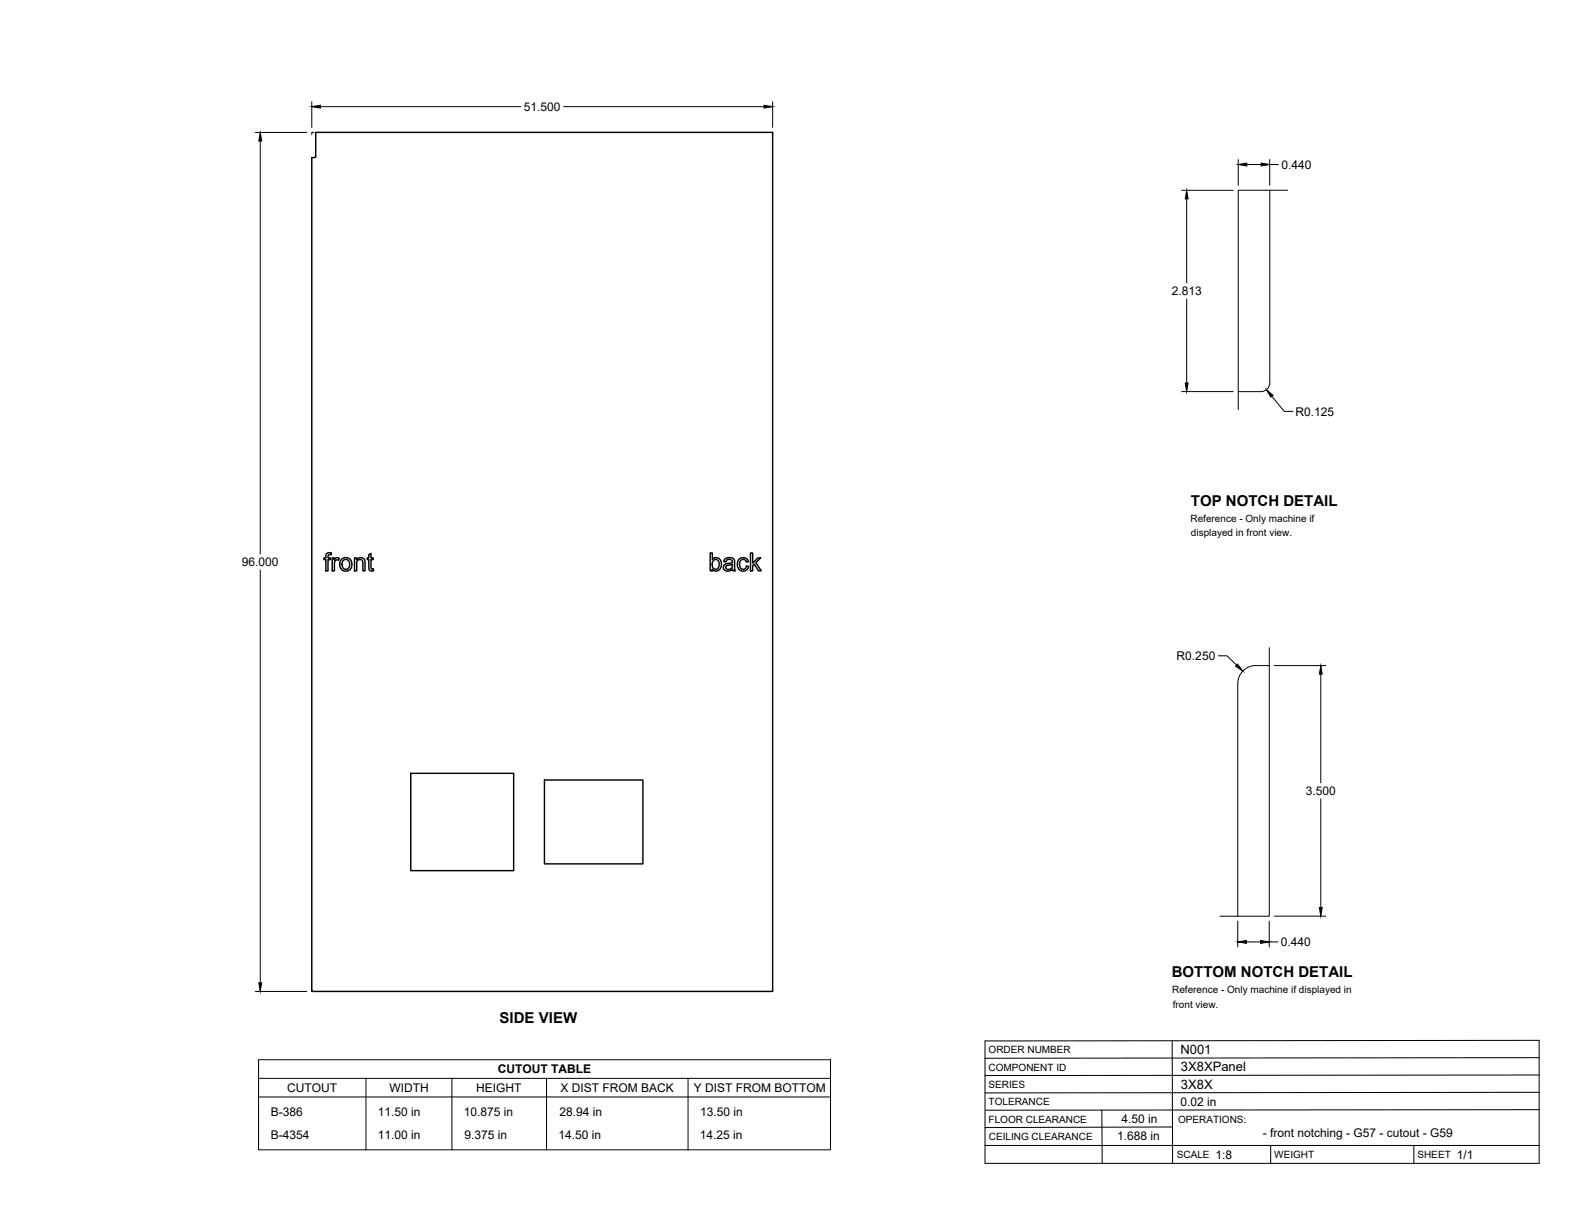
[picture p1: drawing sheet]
<svg xmlns="http://www.w3.org/2000/svg" width="559mm" height="432mm" viewBox="0 0 559 432" stroke-linecap="round" stroke-linejoin="round" font-family="sans-serif">
<!-- layer: Visible -->
<g fill="none" stroke="#000" stroke-width=".51">
<path d="M112 47h162.1v304.8h-163.5v-295.9l1.2-.1 .2-.3zM115.9 196.4l.8-.3 .9 .1-.1 .7a.72 .72 0 0 0-.8-.1 .72 .72 0 0 0-.3 .7v.5h.9v.5h-.9v4h-.8v-4h-.7v-.5h.7zM117.9 198h.7v.6a1.12 1.12 0 0 1 1.8-.5l-.3 .7a1.01 1.01 0 0 0-1.2 .1 1.01 1.01 0 0 0-.2 1.2v2.4h-.8zM121.2 198.5a2.31 2.31 0 0 1 3.7 1.6 2.31 2.31 0 0 1-3.5 2.1 2.87 2.87 0 0 1-.2-3.7zM121.7 198.9l1-.4 .7 .2 .4 .5 .2 1.5-.7 1.2-1 .1-.7-.7-.3-1.2zM125.8 198h.7v.6a1.63 1.63 0 0 1 1.9-.7 1.63 1.63 0 0 1 1.1 1.8v2.8h-.8l-.1-3.5-.5-.5-1.1 .3-.4 .8v2.9h-.8zM130.9 196.8l.7-.5v1.7h.8v.5h-.8l.1 3.2 .7 .1 .1 .7-.6 .1a1.04 1.04 0 0 1-1-1.4v-2.7h-.6v-.5h.6zM252 196.2h.8v2.3a1.99 1.99 0 0 1 2.5-.2 1.99 1.99 0 0 1 .6 2.5l-.2 .8a1.75 1.75 0 0 1-3 .4v.5h-.7zM253 198.9l.7-.4a1.82 1.82 0 0 1 1.5 1.4 1.82 1.82 0 0 1-.8 2l-1.1-.1a2.22 2.22 0 0 1-.6-2.2zM257.1 198.5l1.5-.7 1.2 .2 .5 .3 .3 .6 .3 3.6h-.8l-.2-.5a1.76 1.76 0 0 1-1.9 .7 1.76 1.76 0 0 1-1.3-1.6l.5-.8 1.8-.5a.68 .68 0 0 0 .8-.7 .68 .68 0 0 0-.8-.6 1.11 1.11 0 0 0-1.5 .9l-.7-.1zM262.1 198.5a1.96 1.96 0 0 1 2-.6 1.96 1.96 0 0 1 1.4 1.4l-.7 .1a1.26 1.26 0 0 0-1.6-.8 1.26 1.26 0 0 0-.8 1.6l.2 1.1 .6 .6a1.16 1.16 0 0 0 1.6-1l.8 .1-.3 .9a2.07 2.07 0 0 1-2.5 .6 2.07 2.07 0 0 1-1.2-2.2zM266.3 196.2h.8v3.6l1.8-1.8h1l-1.7 1.6 1.9 2.9h-1l-1.5-2.3-.5 .5v1.8h-.8z"/>
<path d="M257.6 200.9l1.5-.5a.44 .44 0 0 1 .5-.1 .44 .44 0 0 1 .2 .5 1.2 1.2 0 0 1-1 1.2 1.2 1.2 0 0 1-1.3-.8zM145.7 274.4h36.5v34.5h-36.5zM193.2 276.8h34.9v29.7h-34.9z"/>
</g>
<!-- layer: Reference -->
<path d="M111.4 47h-.8v.8M273.3 47h.8v.8M450.5 67.5v68.3a3.2 3.2 0 0 1-3.2 3.2h-8M456.9 67.5h-17.6v77.8M450.3 236.2a12.8 12.8 0 0 0-7.7 .6 6.4 6.4 0 0 0-3.4 5.7l-.1 82.6M450.3 229.8v95.3h-17.5M110.6 351v.8h.8M274.1 351v.8h-.8" fill="none" stroke="#000" stroke-width=".35"/>
<!-- layer: Titleblock -->
<path d="M349.5 369.3l196.6-.2v43.7h-196.6zM415.9 369.3l.1 43.5M546.1 375.3l-196.6 .2M390.9 393.9l.2 18.9M416 399.9l-66.5 .2M546.1 393.7l-196.3 .2M546.1 387.6l-196.6 .2M546.1 381.4l-196.6 .2M349.5 406.4h196.6M450.8 406.4v6.4M501.6 406.4v6.4" fill="none" stroke="#000" stroke-width=".36"/>
<!-- layer: Custom Tables -->
<path d="M91.7 376h203v32h-203zM91.7 382.6h203M91.7 389.2h203M129.8 382.6v25.4M160.3 382.6v25.4M193.9 382.6v25.4M244.1 382.6v25.4" fill="none" stroke="#000" stroke-width=".35"/>
<!-- layer: FD_Dimensions -->
<g fill="none" stroke="#000" stroke-width=".35">
<path d="M110.6 36.1v9.1M113.7 37.8h71.1M200 37.8h71.1M274.1 36.1v9.1M90.6 47h18.2M92.3 50v146.6M439.3 56.6v9.1M442.4 58.4h5M450.5 56.6v9.1M450.5 58.4h3M419.2 67.5h18.3M421 70.6v29.8"/>
<path d="M421 106.1v29.8M419.2 138.9h18.3M451.3 140.6l4.4 5.4h3M92.3 202.2v146.5M432.3 232.7h3l3.4 3.3M452.1 236.2h18.3M468.6 239.2v38.6M468.6 283.4v38.6M439.1 326.8v9.2M442.2 334.2h5.1M450.3 326.8v9.2M450.3 334.2h3.1"/>
<path d="M452.1 325.1h18.3M90.6 351.8h18.2"/>
</g>
<g fill="#000" stroke="#000" stroke-width=".35">
<path d="M110.6 37.8l3.1-.5v1.1zM271.1 37.3l3 .5-3 .6zM92.3 47l.5 3h-1zM439.3 58.4l3.1-.5v1zM447.4 57.9l3.1 .5-3.1 .5zM421 67.5l.5 3.1h-1zM420.5 135.9h1l-.5 3zM449.3 138.2l2.4 2.1-.8 .6zM439.1 235.6l1.8 2.5-2.5-1.8zM468.6 236.2l.5 3h-1zM439.1 334.2l3.1-.5v1zM447.3 333.7l3 .5-3 .5z"/>
<path d="M468.1 322h1l-.5 3.1zM91.8 348.7h1l-.5 3.1z"/>
</g>
<g font-size="5.3">
<text x="422.6" y="179.5">TOP NOTCH DETAIL</text>
<text x="415.8" y="346.8">BOTTOM NOTCH DETAIL</text>
<text x="177.3" y="363.1">SIDE VIEW</text>
</g>
<g font-size="4.6">
<text x="418.8" y="373.8">N001</text>
<text x="419" y="380.1">3X8XPanel</text>
<text x="419" y="386.2">3X8X</text>
</g>
<g font-size="4.3">
<text x="185.9" y="39.3">51.500</text>
<text x="454.6" y="59.9">0.440</text>
<text x="415.7" y="104.7">2.813</text>
<text x="459.6" y="147.5">R0.125</text>
<text x="85.8" y="200.9">96.000</text>
<text x="417.5" y="234.2">R0.250</text>
<text x="463.3" y="282.1">3.500</text>
<text x="454.5" y="335.7">0.440</text>
<text x="176.6" y="380.8">CUTOUT TABLE</text>
<text x="101.9" y="387.4">CUTOUT</text>
<text x="138.2" y="387.4">WIDTH</text>
<text x="169" y="387.4">HEIGHT</text>
<text x="198.9" y="387.4">X DIST FROM BACK</text>
<text x="246.1" y="387.4">Y DIST FROM BOTTOM</text>
<text x="418.8" y="392.4">0.02 in</text>
<text x="96.1" y="396.1">B-386</text>
<text x="134.1" y="396.1">11.50 in</text>
<text x="164.6" y="396.1">10.875 in</text>
<text x="198.5" y="396.1">28.94 in</text>
<text x="248.4" y="396.1">13.50 in</text>
<text x="397.9" y="398.3">4.50 in</text>
<text x="96.1" y="404">B-4354</text>
<text x="134" y="404">11.00 in</text>
<text x="164.8" y="404">9.375 in</text>
<text x="198.1" y="404">14.50 in</text>
<text x="248.3" y="404">14.25 in</text>
<text x="396.3" y="404.3">1.688 in</text>
<text x="448.1" y="403.3">- front notching - G57 - cutout - G59</text>
<text x="431.3" y="411.1">1:8</text>
<text x="516.9" y="411.1">1/1</text>
</g>
<g font-size="3.5">
<text x="422.4" y="185">Reference - Only machine if</text>
<text x="422.6" y="190.2">displayed in front view.</text>
<text x="415.9" y="352.4">Reference - Only machine if displayed in</text>
<text x="416.1" y="357.5">front view.</text>
<text x="350.8" y="373.6">ORDER NUMBER</text>
<text x="350.8" y="379.9">COMPONENT ID</text>
<text x="350.8" y="386.1">SERIES</text>
<text x="350.8" y="392.2">TOLERANCE</text>
<text x="350.8" y="398.4">FLOOR CLEARANCE</text>
<text x="418" y="398.4">OPERATIONS:</text>
<text x="350.8" y="404.4">CEILING CLEARANCE</text>
<text x="417.5" y="410.9">SCALE</text>
<text x="452.1" y="410.9">WEIGHT</text>
<text x="502.9" y="410.9">SHEET</text>
</g>
</svg>
